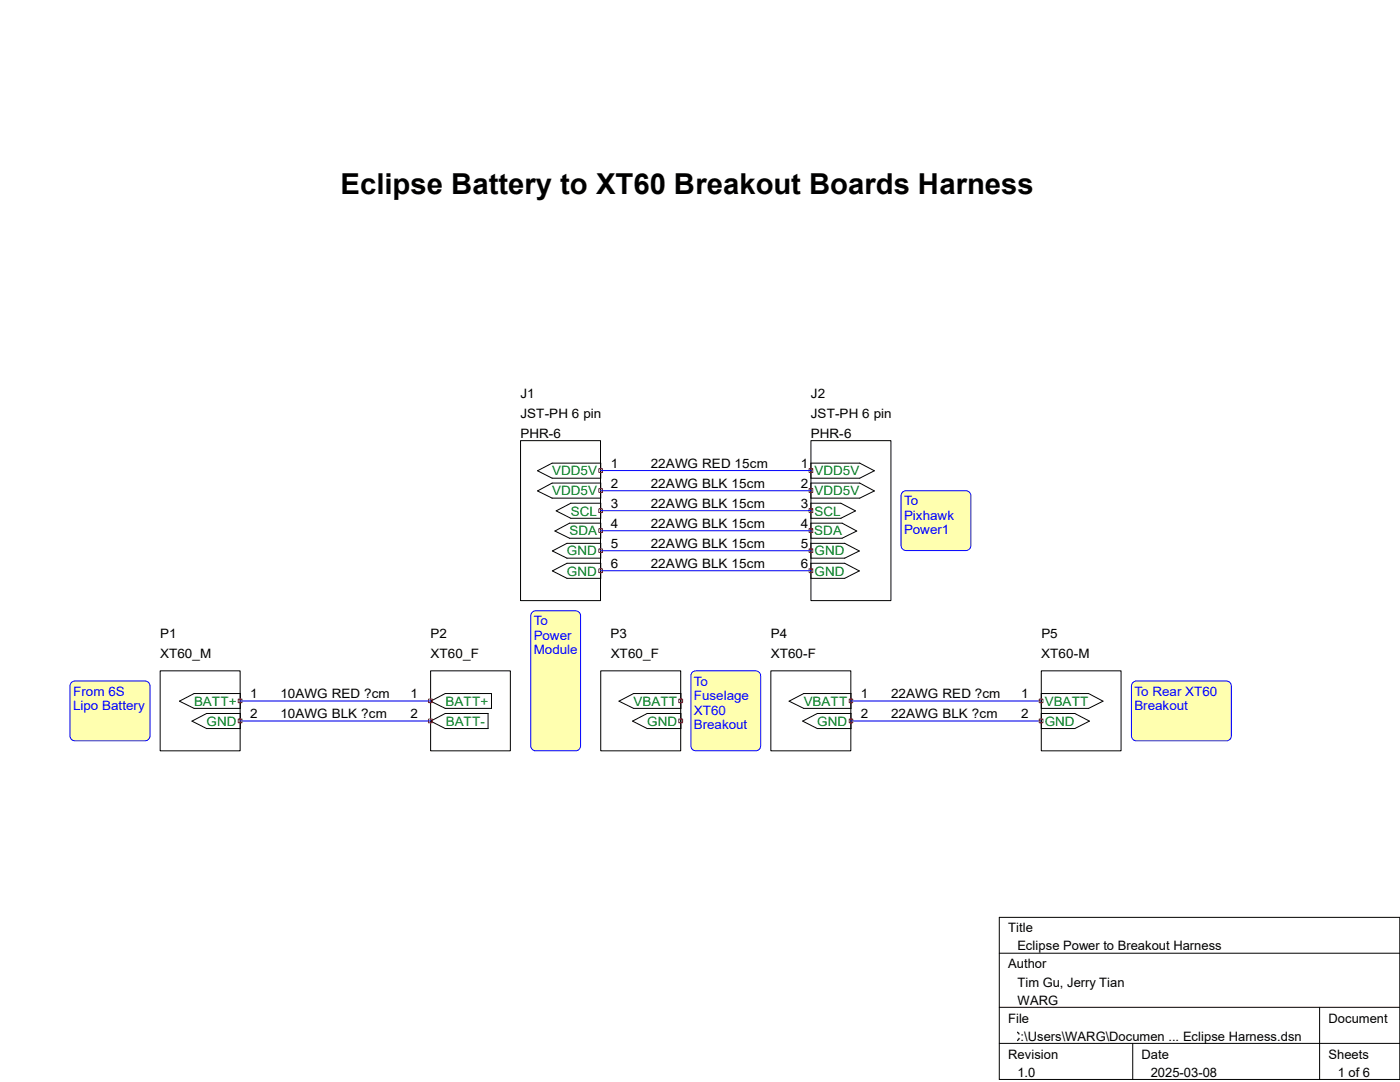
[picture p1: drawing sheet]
<svg xmlns="http://www.w3.org/2000/svg" width="279mm" height="216mm" viewBox="0 0 279 216" stroke-linecap="round" stroke-linejoin="round" font-family="sans-serif">
<path d="M119.9 133.9h15.9v15.9h-15.9zM123.5 139.9l2.9-1.5h9.5v3h-9.5zM153.8 133.9h16v15.9h-16zM157.5 139.9l2.9-1.5h9.4v3h-9.4zM207.8 133.9h15.9v15.9h-15.9zM207.8 138.4h9.5l2.8 1.5-2.8 1.5h-9.5zM126.2 143.9l3-1.5h6.7v3h-6.7zM160.2 143.9l2.9-1.5h6.7v3h-6.7zM207.8 142.4h6.7l2.9 1.5-2.9 1.5h-6.7z" fill="none" stroke="#000" stroke-width=".2"/>
<path d="M135.5 139.5h.7v.7h-.7zM169.5 139.5h.7v.7h-.7zM207.4 139.5h.8v.7h-.8zM135.5 143.5h.7v.7h-.7zM169.5 143.5h.7v.7h-.7zM207.4 143.5h.8v.7h-.8z" fill="none" stroke="#f00" stroke-width=".2"/>
<path d="M169.8 139.9h38M169.8 143.8h38" fill="none" stroke="#00f" stroke-width=".2"/>
<g fill="#ffffaf" stroke="#00f" stroke-width=".2">
<path d="M106.2 122.2l.7-.3h8a1 1 0 0 1 1 1v25.9a1 1 0 0 1-1 1h-8a1 1 0 0 1-1-1v-25.9z" fill-rule="evenodd"/>
<path d="M138.2 134.2l.7-.3h11.9a1 1 0 0 1 1 1v13.9a1 1 0 0 1-1 1h-11.9a1 1 0 0 1-1-1v-13.9z" fill-rule="evenodd"/>
<path d="M226.1 136.2l.7-.3h18a1 1 0 0 1 .9 1v9.9a1 1 0 0 1-.9 1h-18a1 1 0 0 1-1-1v-9.9z" fill-rule="evenodd"/>
</g>
<path d="M32 133.9h15.9v15.9h-15.9zM35.8 139.9l2.9-1.5h9.3v3h-9.3zM85.9 133.9h16v15.9h-16zM85.9 139.9l3-1.5h9.2v3h-9.2zM38.3 143.9l2.9-1.5h6.8v3h-6.8zM85.9 143.9l3-1.5h8.5v3h-8.5z" fill="none" stroke="#000" stroke-width=".2"/>
<path d="M47.5 139.5h.8v.7h-.8zM85.5 139.5h.8v.7h-.8zM47.5 143.5h.8v.7h-.8zM85.5 143.5h.8v.7h-.8z" fill="none" stroke="#f00" stroke-width=".2"/>
<path d="M14.3 136.2l.7-.3h13.9a1 1 0 0 1 1 1v9.9a1 1 0 0 1-1 1h-13.9a1 1 0 0 1-1-1v-9.9z" fill-rule="evenodd" fill="#ffffaf" stroke="#00f" stroke-width=".2"/>
<path d="M48 139.9h37.9M48 143.8h37.9" fill="none" stroke="#00f" stroke-width=".2"/>
<path d="M180.1 98.2l.7-.3h12a1 1 0 0 1 1 1v10a1 1 0 0 1-1 1h-12a1 1 0 0 1-1-1v-10z" fill-rule="evenodd" fill="#ffffaf" stroke="#00f" stroke-width=".2"/>
<g fill="none" stroke="#000" stroke-width=".2">
<path d="M103.9 87.9h15.9v31.9h-15.9zM107.3 93.9l2.9-1.5h9.7v3h-9.7zM107.3 98l2.9-1.6h9.7v3h-9.7zM161.8 87.9h16v31.9h-16zM161.8 92.4h9.8l2.9 1.5-2.9 1.5h-9.8zM161.8 96.4h9.8l2.9 1.6-2.9 1.4h-9.8zM110.2 109.9l3-1.5h6.7v3h-6.7zM110.2 113.9l3-1.5h6.7v3h-6.7zM110.7 106l3-1.6h6.2v3h-6.2zM111 101.9l2.9-1.5h6v3h-6zM161.8 100.4h6l2.9 1.5-2.9 1.5h-6zM161.8 104.4h6.3l2.9 1.6-2.9 1.4h-6.3z"/>
<path d="M161.8 108.4h6.8l2.9 1.5-2.9 1.5h-6.8zM161.8 112.4h6.8l2.9 1.5-2.9 1.5h-6.8zM199.4 183h80v32.4h-80zM199.4 190.2h80M199.4 201h80M199.4 208.2h80M226.1 208.2v7.2M263.4 201v14.4"/>
</g>
<path d="M119.5 93.5h.7v.8h-.7zM119.5 97.5h.7v.8h-.7zM161.5 97.5h.7v.8h-.7zM161.5 93.5h.7v.8h-.7zM119.5 101.5h.7v.8h-.7zM119.5 105.5h.7v.8h-.7zM119.5 109.5h.7v.7h-.7zM119.5 113.5h.7v.8h-.7zM161.5 101.5h.7v.8h-.7zM161.5 105.5h.7v.8h-.7zM161.5 113.5h.7v.8h-.7zM161.5 109.5h.7v.7h-.7z" fill="none" stroke="#f00" stroke-width=".2"/>
<path d="M119.9 93.9h41.9M119.9 97.9h41.9M119.9 101.9h41.9M119.9 105.9h41.9M119.9 109.9h41.9M119.9 113.9h41.9" fill="none" stroke="#00f" stroke-width=".2"/>
<text font-size="5.8" x="67.9" y="38.7">Eclipse Battery to XT60 Breakout Boards Harness</text>
<g font-size="2.6">
<text x="103.9" y="83.4">JST-PH 6 pin</text>
<text x="103.9" y="79.4">J1</text>
<text x="161.8" y="79.4">J2</text>
<text x="161.8" y="83.4">JST-PH 6 pin</text>
<text x="103.9" y="87.4">PHR-6</text>
<text x="161.8" y="87.4">PHR-6</text>
<text x="121.9" y="93.3">1</text>
<text x="129.9" y="93.3">22AWG RED 15cm</text>
<text x="159.8" y="93.3">1</text>
<text x="121.9" y="97.4">2</text>
<text x="121.9" y="101.3">3</text>
<text x="129.9" y="97.4">22AWG BLK 15cm</text>
<text x="129.9" y="101.3">22AWG BLK 15cm</text>
<text x="159.8" y="97.4">2</text>
<text x="159.8" y="101.3">3</text>
<text x="121.9" y="105.4">4</text>
<text x="129.9" y="105.4">22AWG BLK 15cm</text>
<text x="159.8" y="105.4">4</text>
<text x="121.9" y="109.3">5</text>
<text x="121.9" y="113.3">6</text>
<text x="129.9" y="109.3">22AWG BLK 15cm</text>
<text x="129.9" y="113.3">22AWG BLK 15cm</text>
<text x="159.8" y="109.3">5</text>
<text x="159.8" y="113.3">6</text>
<text x="32" y="131.3">XT60_M</text>
<text x="32" y="127.3">P1</text>
<text x="85.9" y="131.3">XT60_F</text>
<text x="85.9" y="127.3">P2</text>
<text x="121.9" y="127.3">P3</text>
<text x="121.9" y="131.3">XT60_F</text>
<text x="153.8" y="131.3">XT60-F</text>
<text x="153.8" y="127.3">P4</text>
<text x="207.8" y="131.3">XT60-M</text>
<text x="207.8" y="127.3">P5</text>
<text x="50" y="139.3">1</text>
<text x="50" y="143.3">2</text>
<text x="56" y="139.3">10AWG RED ?cm</text>
<text x="56" y="143.3">10AWG BLK ?cm</text>
<text x="81.9" y="139.3">1</text>
<text x="81.9" y="143.3">2</text>
<text x="171.8" y="139.3">1</text>
<text x="171.8" y="143.3">2</text>
<text x="177.8" y="139.3">22AWG RED ?cm</text>
<text x="177.8" y="143.3">22AWG BLK ?cm</text>
<text x="203.8" y="139.3">1</text>
<text x="203.8" y="143.3">2</text>
<text x="201.2" y="186.1">Title</text>
<text x="203" y="189.7">Eclipse Power to Breakout Harness</text>
<text x="201.2" y="193.3">Author</text>
<text x="203" y="196.8">Tim Gu, Jerry Tian</text>
<text x="203" y="200.4">WARG</text>
<text x="201.2" y="204">File</text>
<text x="201.8" y="207.6">C:\Users\WARG\Documen ... Eclipse Harness.dsn</text>
<text x="265.1" y="204">Document</text>
<text x="201.2" y="211.2">Revision</text>
<text x="203" y="214.8">1.0</text>
<text x="227.8" y="211.2">Date</text>
<text x="229.7" y="214.8">2025-03-08</text>
<text x="265.1" y="211.2">Sheets</text>
<text x="267" y="214.8">1 of 6</text>
</g>
<g font-size="2.6" fill="#008020">
<text x="110.2" y="94.9">VDD5V</text>
<text x="162.6" y="94.9">VDD5V</text>
<text x="110.2" y="98.8">VDD5V</text>
<text x="162.6" y="98.8">VDD5V</text>
<text x="113.7" y="106.8">SDA</text>
<text x="113.9" y="102.9">SCL</text>
<text x="162.5" y="106.8">SDA</text>
<text x="162.6" y="102.9">SCL</text>
<text x="113.2" y="110.8">GND</text>
<text x="162.6" y="110.8">GND</text>
<text x="113.2" y="114.9">GND</text>
<text x="162.6" y="114.9">GND</text>
<text x="38.7" y="140.8">BATT+</text>
<text x="88.9" y="140.8">BATT+</text>
<text x="126.4" y="140.8">VBATT</text>
<text x="160.4" y="140.8">VBATT</text>
<text x="208.5" y="140.8">VBATT</text>
<text x="41.2" y="144.8">GND</text>
<text x="89" y="144.8">BATT-</text>
<text x="129.2" y="144.8">GND</text>
<text x="163.1" y="144.8">GND</text>
<text x="208.5" y="144.8">GND</text>
</g>
<g font-size="2.6" fill="#00f">
<text x="180.4" y="100.8">To</text>
<text x="180.4" y="103.7">Pixhawk</text>
<text x="180.4" y="106.6">Power1</text>
<text x="106.5" y="124.8">To</text>
<text x="106.5" y="127.7">Power</text>
<text x="106.5" y="130.6">Module</text>
<text x="138.5" y="136.8">To</text>
<text x="14.6" y="138.8">From 6S</text>
<text x="14.6" y="141.7">Lipo Battery</text>
<text x="138.5" y="139.7">Fuselage</text>
<text x="138.5" y="142.6">XT60</text>
<text x="226.4" y="138.8">To Rear XT60</text>
<text x="226.4" y="141.7">Breakout</text>
<text x="138.5" y="145.5">Breakout</text>
</g>
</svg>
